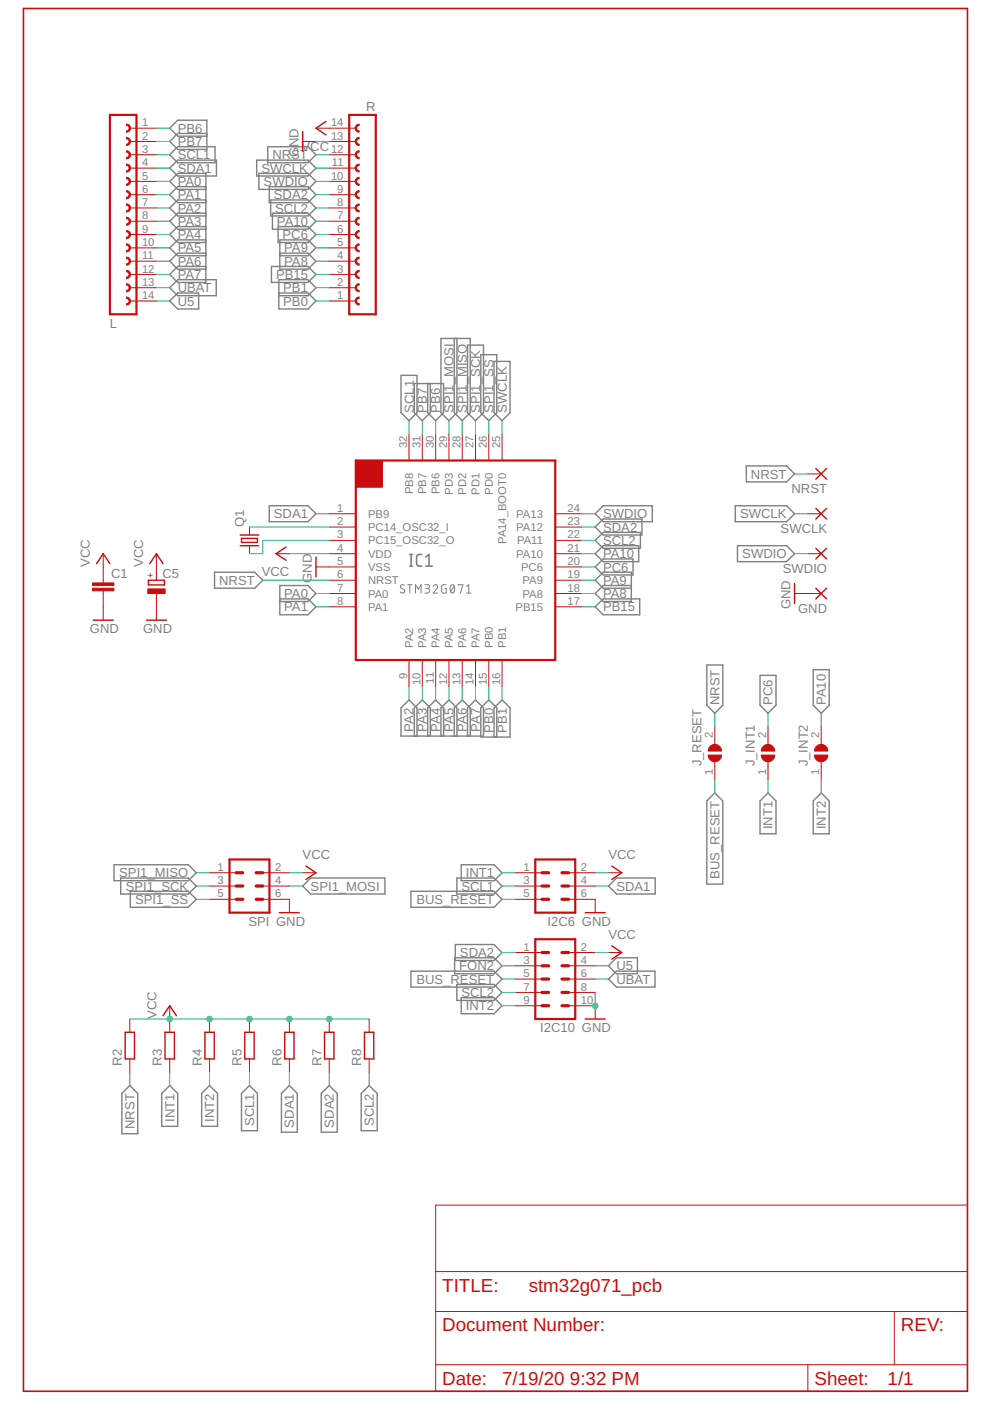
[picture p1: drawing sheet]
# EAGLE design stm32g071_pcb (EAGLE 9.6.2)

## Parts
C1  C-EUC0805  [C0805]
C5  CPOL-EUB/3528-21W  [B/3528-21W]
GND  1,6/0,8  [1,6/0,8]
I2C6  ML6  [ML6]
I2C10  ML10  [ML10]
IC1  STM32G071  STM32G071KBT6N  [LQFP-32]
J_INT1  SJ  [SJ]
J_INT2  SJ  [SJ]
J_RESET  SJ  [SJ]
L  FE14-1  [FE14]
NRST  1,6/0,8  [1,6/0,8]
Q1  CRYSTALTC26V  [TC26V]
R  FE14-1  [FE14]
R2  R-EU_R0805  [R0805]
R3  R-EU_R0805  [R0805]
R4  R-EU_R0805  [R0805]
R5  R-EU_R0805  [R0805]
R6  R-EU_R0805  [R0805]
R7  R-EU_R0805  [R0805]
R8  R-EU_R0805  [R0805]
SPI  ML6  [ML6]
SWCLK  1,6/0,8  [1,6/0,8]
SWDIO  1,6/0,8  [1,6/0,8]

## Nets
BUS_RESET: I2C6.5 I2C10.5 J_RESET.1
FON2: I2C10.3
GND [GND]: C1.2 C5.- GND.1(P) I2C6.6 I2C10.8 I2C10.10 IC1.5(VSS) R.13 SPI.6
INT1: I2C6.1 J_INT1.1 R3.1
INT2: I2C10.9 J_INT2.1 R4.1
N$30: IC1.2(PC14_OSC32_I) Q1.2
N$31: IC1.3(PC15_OSC32_O) Q1.1
NRST: IC1.6(NRST) J_RESET.2 NRST.1(P) R2.1 R.12
PA0: IC1.7(PA0) L.5
PA1: IC1.8(PA1) L.6
PA2: IC1.9(PA2) L.7
PA3: IC1.10(PA3) L.8
PA4: IC1.11(PA4) L.9
PA5: IC1.12(PA5) L.10
PA6: IC1.13(PA6) L.11
PA7: IC1.14(PA7) L.12
PA8: IC1.18(PA8) R.4
PA9: IC1.19(PA9) R.5
PA10: IC1.21(PA10) J_INT2.2 R.7
PB0: IC1.15(PB0) R.1
PB1: IC1.16(PB1) R.2
PB6: IC1.30(PB6) L.1
PB7: IC1.31(PB7) L.2
PB15: IC1.17(PB15) R.3
PC6: IC1.20(PC6) J_INT1.2 R.6
SCL1: I2C6.3 IC1.32(PB8) L.3 R5.1
SCL2: I2C10.7 IC1.22(PA11) R8.1 R.8
SDA1: I2C6.4 IC1.1(PB9) L.4 R6.1
SDA2: I2C10.1 IC1.23(PA12) R7.1 R.9
SPI1_MISO: IC1.28(PD2) SPI.1
SPI1_MOSI: IC1.29(PD3) SPI.4
SPI1_SCK: IC1.27(PD1) SPI.3
SPI1_SS: IC1.26(PD0) SPI.5
SWCLK: IC1.25(PA14_BOOT0) R.11 SWCLK.1(P)
SWDIO: IC1.24(PA13) R.10 SWDIO.1(P)
U5 [Power]: I2C10.4 L.14
UBAT [Power]: I2C10.6 L.13
VCC [Power]: C1.1 C5.+ I2C6.2 I2C10.2 IC1.4(VDD) R2.2 R3.2 R4.2 R5.2 R6.2 R7.2 R8.2 R.14 SPI.2
